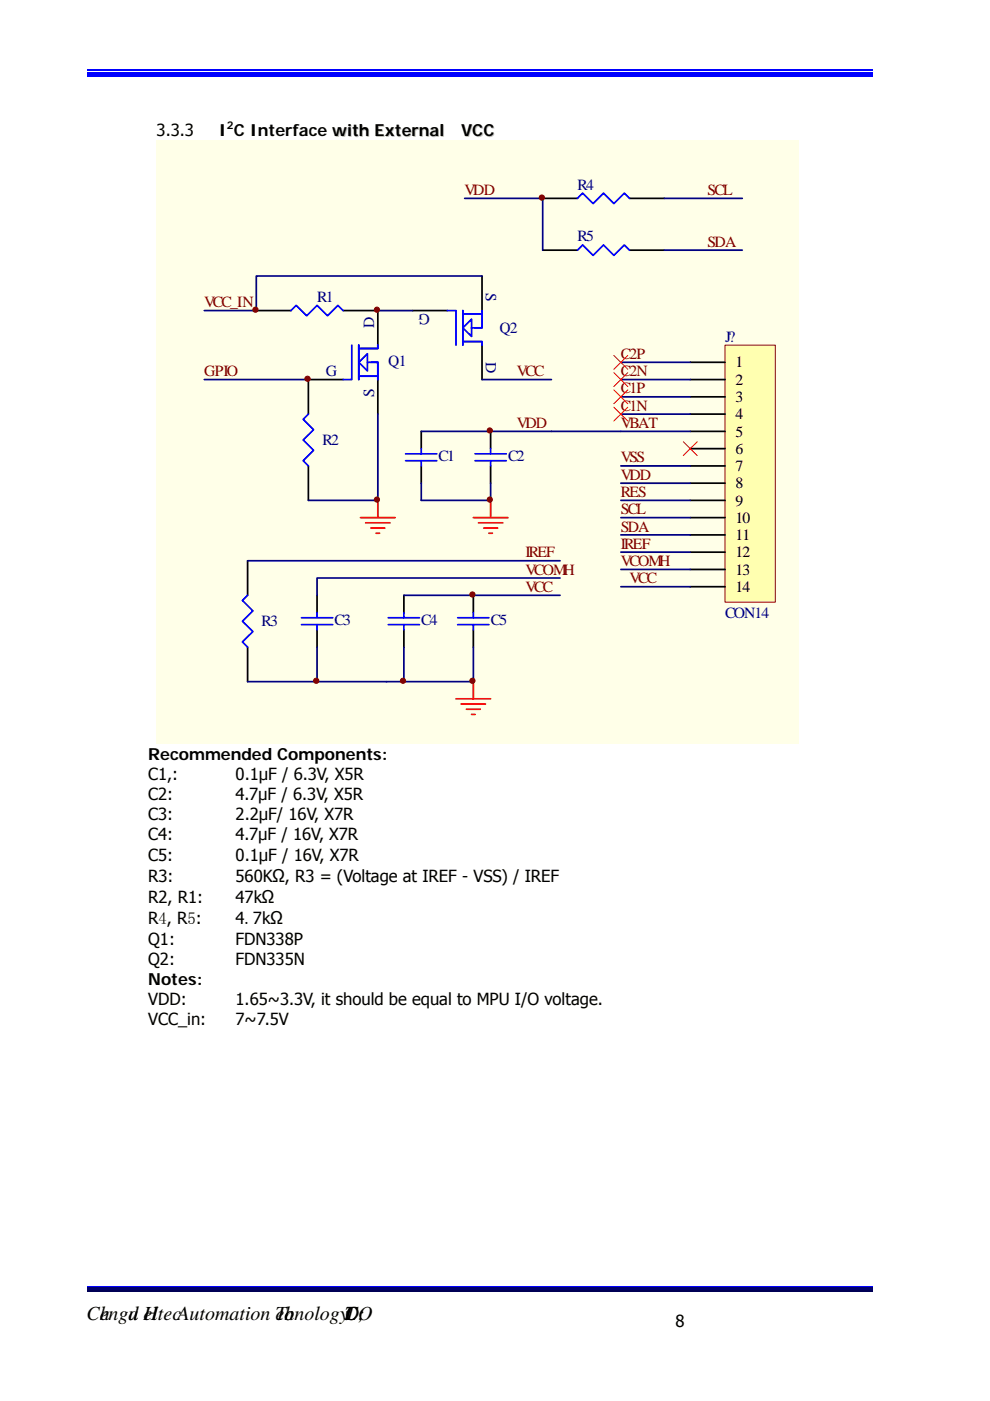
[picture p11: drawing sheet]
<svg xmlns="http://www.w3.org/2000/svg" width="210mm" height="297mm" viewBox="0 0 210 297" stroke-linecap="round" stroke-linejoin="round" font-family="sans-serif">
<path d="M18.6 16.1h166.5" fill="none" stroke="#00f" stroke-width=".25"/>
<path d="M18.6 15.2h166.5v.5h-166.5z" fill="#00f"/>
<path d="M18.6 14.8h166.5M18.6 272.8h166.5" fill="none" stroke="#00f" stroke-width=".25"/>
<path d="M18.6 272.9h166.5v.8h-166.5z" fill="#00006b"/>
<path d="M18.6 273.8h166.5" fill="none" stroke="#005" stroke-width=".25"/>
<path d="M33.2 29.7h136.3v128h-136.3z" fill="#ffffe8"/>
<g fill="none" stroke="#000" stroke-width=".37">
<path d="M102.2 58.5v7.3M54.4 65.8h7.3M72.8 65.8h7.3v7.4M87.5 65.8h7.4M102.2 73.2v7.3M65.4 98.8v7.3M72.8 80.5h-7.4v7.3M80.1 80.5v7.3M89.3 91.5v3.6M89.3 98.8v3.6M104.1 91.5v3.6M104.1 98.8v3.6"/>
<path d="M52.5 118.9v7.3M52.5 137.2v7.3M67.2 126.2v3.7M67.2 133.5v3.7M85.7 126.2v3.7M85.7 133.5v3.7M100.4 126.2v3.7M100.4 133.5v3.7"/>
</g>
<g fill="none" stroke="#00f" stroke-width=".37">
<path d="M61.7 65.8l1.1-1.1 2.2 2.2 2.2-2.2 2.3 2.2 2.2-2.2 1.1 1.1M74.6 73.2v7.3h-1.8M76.1 76.8l1.8-1.8v3.7zM76.1 73.2v7.3M76.1 79.8h4M76.5 73.9h3.6v-.7v.7h-4M77.9 76.8h2.2v3.7v-3.7h-1.4M94.9 65.8h1.8v7.4M98.2 69.5l1.8-1.8v3.6zM98.2 65.8v7.4M98.2 66.6h4M98.2 72.4h4v.8v-.8h-3.6"/>
<path d="M100 69.5h2.2v-3.7v3.7h-1.4M65.4 87.8l-1.1 1.1 2.2 2.2-2.2 2.2 2.2 2.2-2.2 2.2 1.1 1.1M86 97.7h6.7M86 96.2h6.7M89.3 95.1v1.1M89.3 97.7v1.1M100.8 97.7h6.6M100.8 96.2h6.6M104.1 95.1v1.1M104.1 97.7v1.1M52.5 126.2l-1.1 1.1 2.2 2.2-2.2 2.2 2.2 2.2-2.2 2.2 1.1 1.1M63.9 132.4h6.7"/>
<path d="M63.9 131h6.7M67.2 129.9v1.1M67.2 132.4v1.1M82.3 132.4h6.7M82.3 131h6.7M85.7 129.9v1.1M85.7 132.4v1.1M97.1 132.4h6.6M97.1 131h6.6M100.4 129.9v1.1M100.4 132.4v1.1"/>
</g>
<g fill="none" stroke="#f00" stroke-width=".37">
<path d="M76.5 109.7h7.3M77.6 110.8h5.1M78.7 112h2.9M79.8 113.1h.7M80.1 106.1v3.6M100.4 109.7h7.3M101.5 110.8h5.1M102.6 112h2.9M103.7 113.1h.7M104.1 106.1v3.6M96.7 148.2h7.4M97.8 149.3h5.2"/>
<path d="M98.9 150.4h3M100 151.5h.8M100.4 144.5v3.7"/>
</g>
<g fill="none" stroke="#000080" stroke-width=".37">
<path d="M102.2 58.5h-47.8v7.3h-11.1M80.1 65.8h7.4M43.3 80.5h22.1M80.1 87.8v18.3h-14.7M89.3 91.5h27.7M102.2 80.5h14.8M52.5 118.9h66.3M104.1 102.4v3.7h-14.8v-3.7M67.2 137.2v7.3M85.7 137.2v7.3M85.7 126.2h33.1M100.4 137.2v7.3h-47.9"/>
<path d="M118.8 122.6h-51.6v3.6"/>
</g>
<g fill="#800000" stroke="#800000" stroke-width=".21">
<circle cx="103.9" cy="91.3" r=".55"/>
<circle cx="103.9" cy="105.9" r=".55"/>
<circle cx="100.2" cy="126" r=".55"/>
<circle cx="100.2" cy="144.3" r=".55"/>
<circle cx="67.1" cy="144.3" r=".55"/>
<circle cx="85.5" cy="144.3" r=".55"/>
<circle cx="54.2" cy="65.7" r=".55"/>
<circle cx="79.9" cy="105.9" r=".55"/>
</g>
<path d="M153.8 73.2h10.6v54.5h-10.6z" fill-rule="evenodd" fill="#ffffb0" stroke="#800000" stroke-width=".21"/>
<g fill="none" stroke="#000" stroke-width=".37">
<path d="M115.1 42.1h7.4M115.1 53h7.4M133.5 42.1h7.4M133.5 53h7.4M146.4 76.8h7.4M146.4 80.5h7.4M146.4 84.1h7.4M146.4 87.8h7.4M146.4 91.5h7.4M146.4 95.1h7.4M146.4 98.8h7.4M146.4 102.4h7.4"/>
<path d="M146.4 106.1h7.4M146.4 109.7h7.4M146.4 113.4h7.4M146.4 117.1h7.4M146.4 120.7h7.4M146.4 124.4h7.4"/>
</g>
<g fill="none" stroke="#000080" stroke-width=".37">
<path d="M98.6 42.1h16.5v10.9M140.9 42.1h16.5M140.9 53h16.5M131.7 76.8h14.7M117 91.5h29.4M131.7 80.5h14.7M131.7 84.1h14.7M131.7 87.8h14.7M131.7 98.8h14.7M131.7 102.4h14.7M131.7 106.1h14.7M131.7 109.7h14.7"/>
<path d="M131.7 113.4h14.7M131.7 117.1h14.7M131.7 120.7h14.7M131.7 124.4h14.7"/>
</g>
<path d="M130.2 75.4l3 2.9M130.2 79l3 3M133.2 75.4l-3 2.9M133.2 79l-3 3M130.2 82.7l3 2.9M130.2 86.3l3 3M133.2 82.7l-3 2.9M133.2 86.3l-3 3M144.9 93.7l3 2.9M147.9 93.7l-3 2.9" fill="none" stroke="#f00" stroke-width=".21"/>
<g fill="#800000" stroke="#800000" stroke-width=".21">
<circle cx="65.2" cy="80.3" r=".55"/>
<circle cx="79.9" cy="65.7" r=".55"/>
<circle cx="114.9" cy="41.9" r=".55"/>
</g>
<path d="M122.5 42.1l1.1-1.1 2.2 2.2 2.2-2.2 2.2 2.2 2.2-2.2 1.1 1.1M122.5 53l1.1-1.1 2.2 2.2 2.2-2.2 2.2 2.2 2.2-2.2 1.1 1.1" fill="none" stroke="#00f" stroke-width=".37"/>
<g font-size="4.2">
<text x="18.3" y="279.9">Ch</text>
<text x="21.2" y="279.9">engd eltec Automation Tonology L</text>
<text x="27.3" y="279.9">u H</text>
<text x="58.4" y="279.9">ech</text>
<text x="73.1" y="279.9">T;</text>
<text x="73.1" y="279.9">D</text>
<text x="73.1" y="279.9">.CO</text>
</g>
<g font-size="3.5">
<text x="33.2" y="28.9">3.3.3</text>
<text x="46.4" y="28.9">I C Interface with External</text>
<text x="31.4" y="161.2">Recommended Components:</text>
<text x="31.4" y="165.4">C1,:</text>
<text x="50" y="165.4">0.1μF / 6.3V, X5R</text>
<text x="31.4" y="169.7">C2:</text>
<text x="31.4" y="173.9">C3:</text>
<text x="50" y="169.7">4.7μF / 6.3V, X5R</text>
<text x="50" y="173.9">2.2μF/ 16V, X7R</text>
<text x="31.4" y="178.2">C4:</text>
<text x="50" y="178.2">4.7μF / 16V, X7R</text>
<text x="31.4" y="182.5">C5:</text>
<text x="50" y="182.5">0.1μF / 16V, X7R</text>
<text x="31.4" y="186.9">R3:</text>
<text x="31.4" y="191.4">R2, R1:</text>
<text x="50" y="186.9">560KΩ, R3 = (Voltage at IREF - VSS) / IREF</text>
<text x="50" y="191.4">47kΩ</text>
<text x="31.4" y="195.8">R4, R5:</text>
<text x="50" y="195.8">4.7kΩ</text>
<text x="31.4" y="200.4">Q1:</text>
<text x="50" y="200.4">FDN338P</text>
<text x="31.4" y="204.7">Q2:</text>
<text x="31.4" y="208.9">Notes:</text>
<text x="50" y="204.7">FDN335N</text>
<text x="31.4" y="213.2">VDD:</text>
<text x="50" y="213.2">1.65~3.3V, it should be equal to MPU I/O voltage.</text>
<text x="31.4" y="217.4">VCC_in:</text>
<text x="50" y="217.4">7~7.5V</text>
<text x="143.3" y="281.3">8</text>
</g>
<text font-size="3.5" fill="#c0c0c0" x="97.9" y="29.1">VCC</text>
<g font-size="3.3" fill="#800000">
<text x="98.6" y="41.3">VDD</text>
<text x="150.1" y="41.3">SCL</text>
<text x="150.1" y="52.3">SDA</text>
<text x="43.3" y="65.1">VCC_IN</text>
<text x="131.7" y="76.1">C2P</text>
<text x="43.3" y="79.8">GPIO</text>
<text x="109.6" y="79.8">VCC</text>
<text x="131.7" y="79.8">C2N</text>
<text x="131.7" y="83.4">C1P</text>
<text x="131.7" y="87.1">C1N</text>
<text x="109.6" y="90.7">VDD</text>
<text x="131.7" y="90.7">VBAT</text>
<text x="131.7" y="101.7">VDD</text>
<text x="131.7" y="98">VSS</text>
<text x="131.7" y="105.4">RES</text>
<text x="131.7" y="109">SCL</text>
<text x="131.7" y="112.7">SDA</text>
<text x="111.4" y="118.2">IREF</text>
<text x="131.7" y="116.4">IREF</text>
<text x="131.7" y="120">VCOMH</text>
<text x="111.4" y="121.8">VCOMH</text>
<text x="111.4" y="125.5">VCC</text>
<text x="133.5" y="123.7">VCC</text>
</g>
<g font-size="3.3" fill="#000080">
<text x="122.5" y="40.2">R4</text>
<text x="122.5" y="51.2">R5</text>
<text x="67.3" y="64">R1</text>
<text x="103" y="62.2" transform="rotate(90 103 62.2)">S</text>
<text x="79.4" y="69.5" transform="rotate(-90 79.4 69.5)">D</text>
<text x="91.2" y="66.6" transform="rotate(-180 91.2 66.6)">G</text>
<text x="105.9" y="70.6">Q2</text>
<text x="82.4" y="77.6">Q1</text>
<text x="103" y="76.8" transform="rotate(90 103 76.8)">D</text>
<text x="153.8" y="72.4">J?</text>
<text x="69.1" y="79.8">G</text>
<text x="79.4" y="84.2" transform="rotate(-90 79.4 84.2)">S</text>
<text x="68.4" y="94.4">R2</text>
<text x="93" y="97.7">C1</text>
<text x="107.8" y="97.7">C2</text>
<text x="153.8" y="131">CON14</text>
<text x="55.5" y="132.8">R3</text>
<text x="71" y="132.4">C3</text>
<text x="89.3" y="132.4">C4</text>
<text x="104.1" y="132.4">C5</text>
</g>
<g font-size="3.3">
<text x="156" y="77.9">1</text>
<text x="156" y="81.6">2</text>
<text x="156" y="85.2">3</text>
<text x="156" y="88.9">4</text>
<text x="156" y="92.6">5</text>
<text x="156" y="96.2">6</text>
<text x="156" y="99.9">7</text>
<text x="156" y="103.5">8</text>
<text x="156" y="107.2">9</text>
<text x="156" y="110.8">10</text>
<text x="156" y="114.5">11</text>
<text x="156" y="118.2">12</text>
<text x="156" y="121.8">13</text>
<text x="156" y="125.5">14</text>
</g>
<text font-size="2.3" x="48.1" y="27.3">2</text>
</svg>
